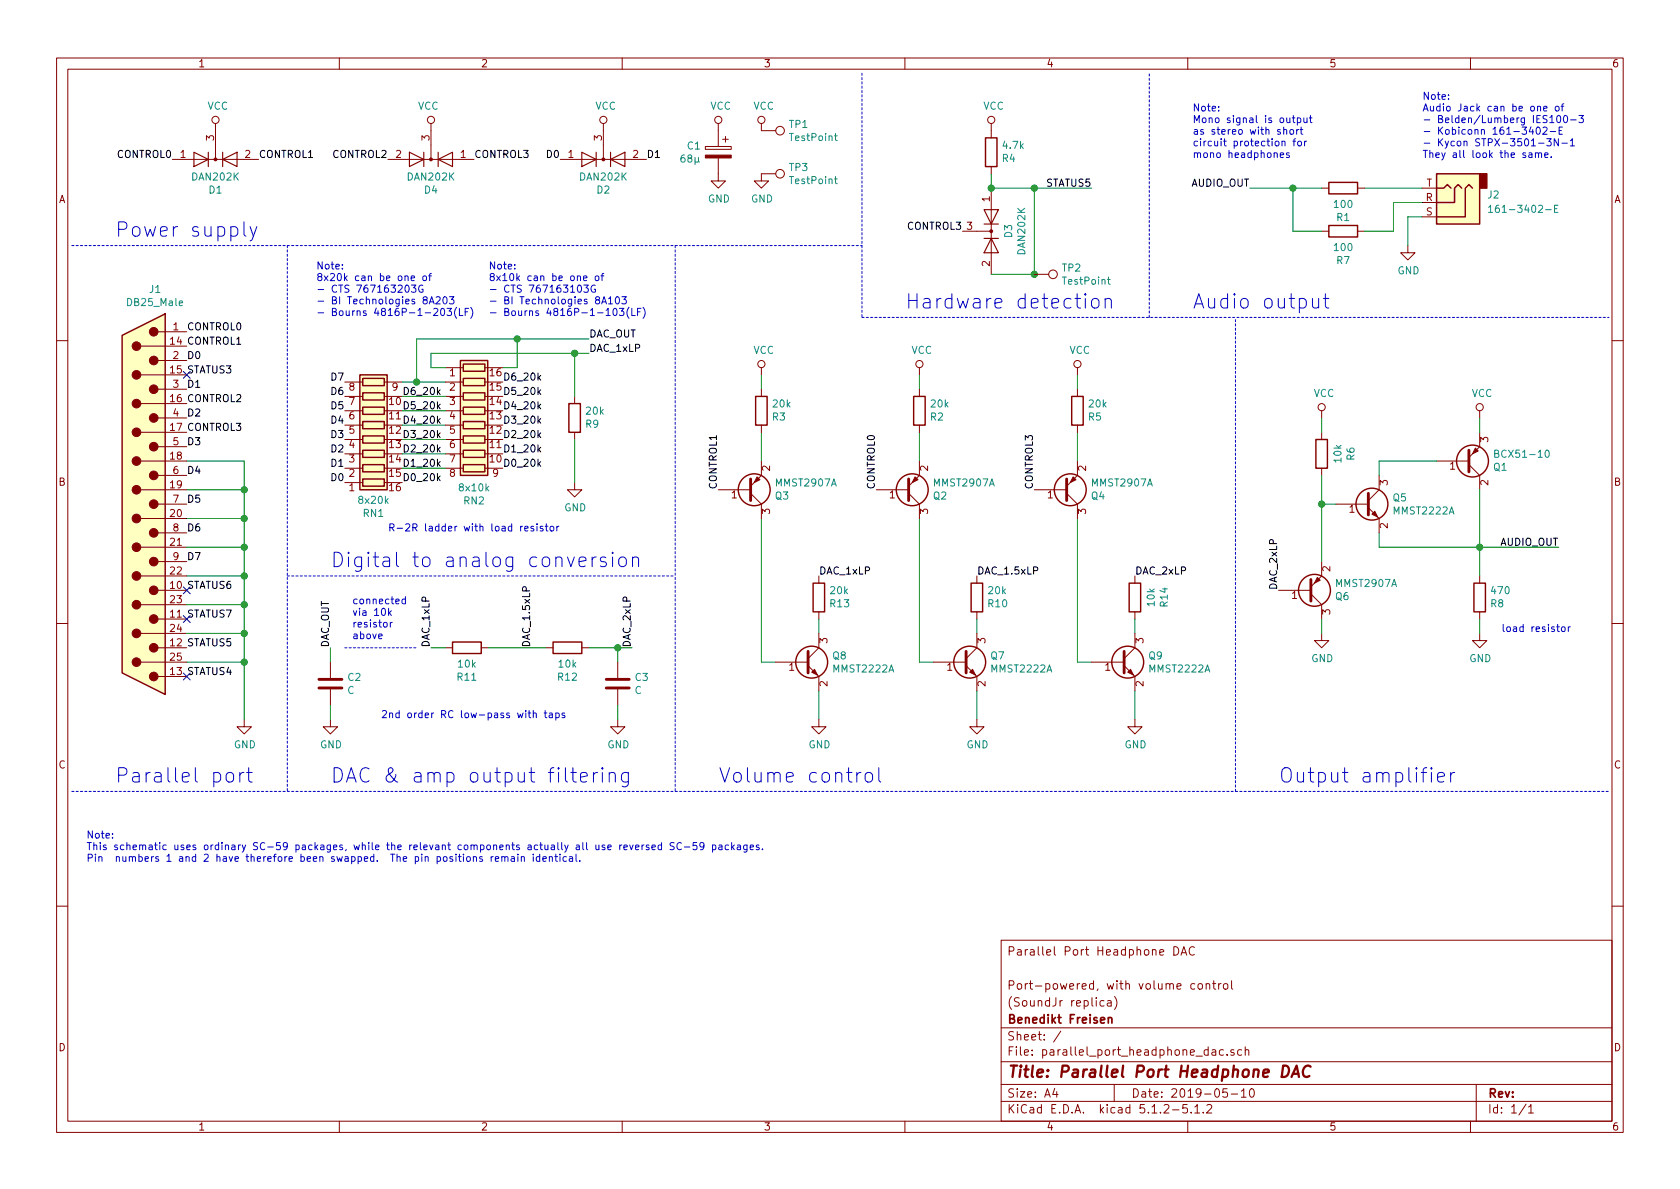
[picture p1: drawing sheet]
EESchema Schematic File Version 4
LIBS:parallel_port_headphone_dac-cache
EELAYER 29 0
EELAYER END
$Descr A4 11693 8268
encoding utf-8
Sheet 1 1
Title "Parallel Port Headphone DAC"
Date "2019-05-10"
Rev ""
Comp "Benedikt Freisen"
Comment1 "(SoundJr replica)"
Comment2 "Port-powered, with volume control"
Comment3 ""
Comment4 "Parallel Port Headphone DAC"
$EndDescr
$Comp
L Device:CP C1
U 1 1
P 5000 1050
F 0 "C1" H 5118 1096 50  0000 L CNN
F 1 "68µ" H 5118 1005 50  0000 L CNN
F 2 "Capacitor_Tantalum_SMD:CP_EIA-7343-30_AVX-N" H 5038 900 50  0001 C CNN
F 3 "~" H 5000 1050 50  0001 C CNN
	1    5000 1050
	-1   0    0    -1  
$EndComp
$Comp
L Device:R_Pack08 RN1
U 1 1
P 2600 2950
F 0 "RN1" V 1983 2950 50  0000 C CNN
F 1 "8x20k" V 2074 2950 50  0000 C CNN
F 2 "Package_SO:SOIC-16W_5.3x10.2mm_P1.27mm" V 3075 2950 50  0001 C CNN
F 3 "~" H 2600 2950 50  0001 C CNN
	1    2600 2950
	0    1    -1   0   
$EndComp
$Comp
L Device:R R4
U 1 1
P 6900 1050
F 0 "R4" H 6970 1096 50  0000 L CNN
F 1 "4.7k" H 6970 1005 50  0000 L CNN
F 2 "Resistor_SMD:R_0805_2012Metric" V 6830 1050 50  0001 C CNN
F 3 "~" H 6900 1050 50  0001 C CNN
	1    6900 1050
	1    0    0    1   
$EndComp
$Comp
L Device:D_x2_KCom_AAK D2
U 1 1
P 4200 1100
F 0 "D2" H 4200 1316 50  0000 C CNN
F 1 "DAN202K" H 4200 1225 50  0000 C CNN
F 2 "Package_TO_SOT_SMD:SC-59" H 4200 1100 50  0001 C CNN
F 3 "~" H 4200 1100 50  0001 C CNN
	1    4200 1100
	1    0    0    1   
$EndComp
$Comp
L Device:D_x2_KCom_AAK D1
U 1 1
P 1500 1100
F 0 "D1" H 1500 1316 50  0000 C CNN
F 1 "DAN202K" H 1500 1225 50  0000 C CNN
F 2 "Package_TO_SOT_SMD:SC-59" H 1500 1100 50  0001 C CNN
F 3 "~" H 1500 1100 50  0001 C CNN
	1    1500 1100
	1    0    0    1   
$EndComp
Text Label 3000 4500 1    50   ~ 0
DAC_1xLP
$Comp
L power:VCC #PWR0101
U 1 1
P 3000 900
F 0 "#PWR0101" H 3000 750 50  0001 C CNN
F 1 "VCC" H 3017 1073 50  0000 C CNN
F 2 "" H 3000 900 50  0001 C CNN
F 3 "" H 3000 900 50  0001 C CNN
	1    3000 900 
	-1   0    0    -1  
$EndComp
$Comp
L power:GND #PWR0102
U 1 1
P 1700 5000
F 0 "#PWR0102" H 1700 4750 50  0001 C CNN
F 1 "GND" H 1705 4827 50  0000 C CNN
F 2 "" H 1700 5000 50  0001 C CNN
F 3 "" H 1700 5000 50  0001 C CNN
	1    1700 5000
	1    0    0    -1  
$EndComp
Text Label 1300 4500 0    50   ~ 0
STATUS5
Text Label 1300 2500 0    50   ~ 0
D0
Text Label 1300 2700 0    50   ~ 0
D1
Text Label 1300 2900 0    50   ~ 0
D2
Text Label 1300 3100 0    50   ~ 0
D3
Text Label 1300 3300 0    50   ~ 0
D4
Text Label 1300 3500 0    50   ~ 0
D5
Text Label 1300 3700 0    50   ~ 0
D6
Text Label 1300 3900 0    50   ~ 0
D7
Text Label 1300 2400 0    50   ~ 0
CONTROL1
Text Label 1300 2300 0    50   ~ 0
CONTROL0
Text Label 1300 4100 0    50   ~ 0
STATUS6
Text Label 1300 4300 0    50   ~ 0
STATUS7
Text Label 1300 4700 0    50   ~ 0
STATUS4
Text Label 1300 2600 0    50   ~ 0
STATUS3
Text Label 1300 2800 0    50   ~ 0
CONTROL2
Text Label 1300 3000 0    50   ~ 0
CONTROL3
$Comp
L Connector:DB25_Male J1
U 1 1
P 1000 3500
F 0 "J1" H 920 2008 50  0000 C CNN
F 1 "DB25_Male" H 920 2099 50  0000 C CNN
F 2 "Connector_Dsub:DSUB-25_Male_EdgeMount_P2.77mm" H 1000 3500 50  0001 C CNN
F 3 " ~" H 1000 3500 50  0001 C CNN
	1    1000 3500
	-1   0    0    1   
$EndComp
$Comp
L Device:R R11
U 1 1
P 3250 4500
F 0 "R11" V 3043 4500 50  0000 C CNN
F 1 "10k" V 3134 4500 50  0000 C CNN
F 2 "Resistor_SMD:R_0805_2012Metric" V 3180 4500 50  0001 C CNN
F 3 "~" H 3250 4500 50  0001 C CNN
	1    3250 4500
	0    1    -1   0   
$EndComp
$Comp
L Device:D_x2_KCom_AAK D4
U 1 1
P 3000 1100
F 0 "D4" H 3000 1316 50  0000 C CNN
F 1 "DAN202K" H 3000 1225 50  0000 C CNN
F 2 "Package_TO_SOT_SMD:SC-59" H 3000 1100 50  0001 C CNN
F 3 "~" H 3000 1100 50  0001 C CNN
	1    3000 1100
	-1   0    0    1   
$EndComp
Text Label 3300 1100 0    50   ~ 0
CONTROL3
Text Label 2700 1100 2    50   ~ 0
CONTROL2
$Comp
L Device:R R9
U 1 1
P 4000 2900
F 0 "R9" H 4070 2946 50  0000 L CNN
F 1 "20k" H 4070 2855 50  0000 L CNN
F 2 "Resistor_SMD:R_0805_2012Metric" V 3930 2900 50  0001 C CNN
F 3 "~" H 4000 2900 50  0001 C CNN
	1    4000 2900
	1    0    0    1   
$EndComp
$Comp
L Device:C C2
U 1 1
P 2300 4750
F 0 "C2" H 2415 4796 50  0000 L CNN
F 1 "C" H 2415 4705 50  0000 L CNN
F 2 "Capacitor_SMD:C_0805_2012Metric" H 2338 4600 50  0001 C CNN
F 3 "~" H 2300 4750 50  0001 C CNN
	1    2300 4750
	1    0    0    -1  
$EndComp
Text Label 4500 1100 0    50   ~ 0
D1
Wire Wire Line
	1700 4600 1300 4600
Wire Wire Line
	1700 4600 1700 4400
Wire Wire Line
	1700 3200 1300 3200
Connection ~ 1700 4600
Wire Wire Line
	1300 3400 1700 3400
Connection ~ 1700 3400
Wire Wire Line
	1700 3400 1700 3200
Wire Wire Line
	1700 3600 1300 3600
Connection ~ 1700 3600
Wire Wire Line
	1700 3600 1700 3400
Wire Wire Line
	1300 3800 1700 3800
Connection ~ 1700 3800
Wire Wire Line
	1700 3800 1700 3600
Wire Wire Line
	1700 4000 1300 4000
Connection ~ 1700 4000
Wire Wire Line
	1700 4000 1700 3800
Wire Wire Line
	1300 4200 1700 4200
Connection ~ 1700 4200
Wire Wire Line
	1700 4200 1700 4000
Wire Wire Line
	1700 4400 1300 4400
Connection ~ 1700 4400
Wire Wire Line
	1700 4400 1700 4200
NoConn ~ 1300 4100
NoConn ~ 1300 4300
$Comp
L Device:D_x2_KCom_AAK D3
U 1 1
P 6900 1600
F 0 "D3" H 6900 1724 50  0000 C CNN
F 1 "DAN202K" H 6900 1815 50  0000 C CNN
F 2 "Package_TO_SOT_SMD:SC-59" H 6900 1600 50  0001 C CNN
F 3 "~" H 6900 1600 50  0001 C CNN
	1    6900 1600
	0    1    1    0   
$EndComp
Text Notes 600  6000 0    50   ~ 0
Note:\nThis schematic uses ordinary SC-59 packages, while the relevant components actually all use reversed SC-59 packages.\nPin  numbers 1 and 2 have therefore been swapped.  The pin positions remain identical.
$Comp
L Device:C C3
U 1 1
P 4300 4750
F 0 "C3" H 4415 4796 50  0000 L CNN
F 1 "C" H 4415 4705 50  0000 L CNN
F 2 "Capacitor_SMD:C_0805_2012Metric" H 4338 4600 50  0001 C CNN
F 3 "~" H 4300 4750 50  0001 C CNN
	1    4300 4750
	1    0    0    -1  
$EndComp
$Comp
L Device:R R8
U 1 1
P 10300 4150
F 0 "R8" H 10370 4196 50  0000 L CNN
F 1 "470" H 10370 4105 50  0000 L CNN
F 2 "Resistor_SMD:R_0805_2012Metric" V 10230 4150 50  0001 C CNN
F 3 "~" H 10300 4150 50  0001 C CNN
	1    10300 4150
	1    0    0    1   
$EndComp
$Comp
L Device:R R12
U 1 1
P 3950 4500
F 0 "R12" V 3743 4500 50  0000 C CNN
F 1 "10k" V 3834 4500 50  0000 C CNN
F 2 "Resistor_SMD:R_0805_2012Metric" V 3880 4500 50  0001 C CNN
F 3 "~" H 3950 4500 50  0001 C CNN
	1    3950 4500
	0    1    -1   0   
$EndComp
$Comp
L Device:Q_PNP_BEC Q6
U 1 1
P 9100 4100
F 0 "Q6" H 9291 4146 50  0000 L CNN
F 1 "MMST2907A" H 9291 4055 50  0000 L CNN
F 2 "Package_TO_SOT_SMD:SC-59" H 9300 4200 50  0001 C CNN
F 3 "~" H 9100 4100 50  0001 C CNN
	1    9100 4100
	1    0    0    1   
$EndComp
$Comp
L Device:R R6
U 1 1
P 9200 3150
F 0 "R6" V 8993 3150 50  0000 C CNN
F 1 "10k" V 9084 3150 50  0000 C CNN
F 2 "Resistor_SMD:R_0805_2012Metric" V 9130 3150 50  0001 C CNN
F 3 "~" H 9200 3150 50  0001 C CNN
	1    9200 3150
	-1   0    0    -1  
$EndComp
Wire Wire Line
	9200 3000 9200 2900
$Comp
L Connector:AudioJack3 J2
U 1 1
P 10100 1400
F 0 "J2" H 9850 1350 50  0000 R CNN
F 1 "161-3402-E" H 9850 1450 50  0000 R CNN
F 2 "parallel_port_headphone_dac:SoundJr_AudioJack" H 10100 1400 50  0001 C CNN
F 3 "~" H 10100 1400 50  0001 C CNN
	1    10100 1400
	-1   0    0    1   
$EndComp
$Comp
L Device:R R1
U 1 1
P 9350 1300
F 0 "R1" V 9143 1300 50  0000 C CNN
F 1 "100" V 9234 1300 50  0000 C CNN
F 2 "Resistor_SMD:R_0805_2012Metric" V 9280 1300 50  0001 C CNN
F 3 "~" H 9350 1300 50  0001 C CNN
	1    9350 1300
	0    1    -1   0   
$EndComp
$Comp
L Device:Q_PNP_BCE Q1
U 1 1
P 10200 3200
F 0 "Q1" H 10391 3246 50  0000 L CNN
F 1 "BCX51-10" H 10391 3155 50  0000 L CNN
F 2 "Package_TO_SOT_SMD:SOT-89-3" H 10400 3300 50  0001 C CNN
F 3 "~" H 10200 3200 50  0001 C CNN
	1    10200 3200
	1    0    0    1   
$EndComp
Text Notes 9900 1100 0    50   ~ 0
Note:\nAudio Jack can be one of\n- Belden/Lumberg IES100-3\n- Kobiconn 161-3402-E\n- Kycon STPX-3501-3N-1\nThey all look the same.
$Comp
L Device:R R7
U 1 1
P 9350 1600
F 0 "R7" V 9143 1600 50  0000 C CNN
F 1 "100" V 9234 1600 50  0000 C CNN
F 2 "Resistor_SMD:R_0805_2012Metric" V 9280 1600 50  0001 C CNN
F 3 "~" H 9350 1600 50  0001 C CNN
	1    9350 1600
	0    1    -1   0   
$EndComp
$Comp
L Device:Q_NPN_BEC Q5
U 1 1
P 9500 3500
F 0 "Q5" H 9691 3546 50  0000 L CNN
F 1 "MMST2222A" H 9691 3455 50  0000 L CNN
F 2 "Package_TO_SOT_SMD:SC-59" H 9700 3600 50  0001 C CNN
F 3 "~" H 9500 3500 50  0001 C CNN
	1    9500 3500
	1    0    0    -1  
$EndComp
Wire Wire Line
	9500 1300 9900 1300
Wire Wire Line
	9800 1500 9900 1500
Wire Wire Line
	9900 1400 9700 1400
Wire Wire Line
	9700 1400 9700 1600
Wire Wire Line
	9700 1600 9500 1600
Text Label 10850 3800 2    50   ~ 0
AUDIO_OUT
$Comp
L power:VCC #PWR0103
U 1 1
P 9200 2900
F 0 "#PWR0103" H 9200 2750 50  0001 C CNN
F 1 "VCC" H 9217 3073 50  0000 C CNN
F 2 "" H 9200 2900 50  0001 C CNN
F 3 "" H 9200 2900 50  0001 C CNN
	1    9200 2900
	1    0    0    -1  
$EndComp
$Comp
L power:GND #PWR0105
U 1 1
P 2300 5000
F 0 "#PWR0105" H 2300 4750 50  0001 C CNN
F 1 "GND" H 2305 4827 50  0000 C CNN
F 2 "" H 2300 5000 50  0001 C CNN
F 3 "" H 2300 5000 50  0001 C CNN
	1    2300 5000
	1    0    0    -1  
$EndComp
$Comp
L power:GND #PWR0106
U 1 1
P 4300 5000
F 0 "#PWR0106" H 4300 4750 50  0001 C CNN
F 1 "GND" H 4305 4827 50  0000 C CNN
F 2 "" H 4300 5000 50  0001 C CNN
F 3 "" H 4300 5000 50  0001 C CNN
	1    4300 5000
	1    0    0    -1  
$EndComp
$Comp
L power:GND #PWR0107
U 1 1
P 9200 4400
F 0 "#PWR0107" H 9200 4150 50  0001 C CNN
F 1 "GND" H 9205 4227 50  0000 C CNN
F 2 "" H 9200 4400 50  0001 C CNN
F 3 "" H 9200 4400 50  0001 C CNN
	1    9200 4400
	1    0    0    -1  
$EndComp
$Comp
L power:GND #PWR0108
U 1 1
P 10300 4400
F 0 "#PWR0108" H 10300 4150 50  0001 C CNN
F 1 "GND" H 10305 4227 50  0000 C CNN
F 2 "" H 10300 4400 50  0001 C CNN
F 3 "" H 10300 4400 50  0001 C CNN
	1    10300 4400
	1    0    0    -1  
$EndComp
$Comp
L power:GND #PWR0109
U 1 1
P 9800 1700
F 0 "#PWR0109" H 9800 1450 50  0001 C CNN
F 1 "GND" H 9805 1527 50  0000 C CNN
F 2 "" H 9800 1700 50  0001 C CNN
F 3 "" H 9800 1700 50  0001 C CNN
	1    9800 1700
	1    0    0    -1  
$EndComp
$Comp
L power:VCC #PWR0110
U 1 1
P 10300 2900
F 0 "#PWR0110" H 10300 2750 50  0001 C CNN
F 1 "VCC" H 10317 3073 50  0000 C CNN
F 2 "" H 10300 2900 50  0001 C CNN
F 3 "" H 10300 2900 50  0001 C CNN
	1    10300 2900
	1    0    0    -1  
$EndComp
$Comp
L power:VCC #PWR0111
U 1 1
P 5000 900
F 0 "#PWR0111" H 5000 750 50  0001 C CNN
F 1 "VCC" H 5017 1073 50  0000 C CNN
F 2 "" H 5000 900 50  0001 C CNN
F 3 "" H 5000 900 50  0001 C CNN
	1    5000 900 
	1    0    0    -1  
$EndComp
$Comp
L power:GND #PWR0112
U 1 1
P 5000 1200
F 0 "#PWR0112" H 5000 950 50  0001 C CNN
F 1 "GND" H 5005 1027 50  0000 C CNN
F 2 "" H 5000 1200 50  0001 C CNN
F 3 "" H 5000 1200 50  0001 C CNN
	1    5000 1200
	1    0    0    -1  
$EndComp
Text Label 6700 1600 2    50   ~ 0
CONTROL3
$Comp
L power:VCC #PWR0113
U 1 1
P 6900 900
F 0 "#PWR0113" H 6900 750 50  0001 C CNN
F 1 "VCC" H 6917 1073 50  0000 C CNN
F 2 "" H 6900 900 50  0001 C CNN
F 3 "" H 6900 900 50  0001 C CNN
	1    6900 900 
	1    0    0    -1  
$EndComp
Wire Wire Line
	6900 1200 6900 1300
Text Label 3700 4500 1    50   ~ 0
DAC_1.5xLP
Text Label 8900 4100 1    50   ~ 0
DAC_2xLP
Wire Wire Line
	9200 3500 9300 3500
$Comp
L power:VCC #PWR0114
U 1 1
P 1500 900
F 0 "#PWR0114" H 1500 750 50  0001 C CNN
F 1 "VCC" H 1517 1073 50  0000 C CNN
F 2 "" H 1500 900 50  0001 C CNN
F 3 "" H 1500 900 50  0001 C CNN
	1    1500 900 
	1    0    0    -1  
$EndComp
$Comp
L power:VCC #PWR0115
U 1 1
P 4200 900
F 0 "#PWR0115" H 4200 750 50  0001 C CNN
F 1 "VCC" H 4217 1073 50  0000 C CNN
F 2 "" H 4200 900 50  0001 C CNN
F 3 "" H 4200 900 50  0001 C CNN
	1    4200 900 
	1    0    0    -1  
$EndComp
Text Label 3900 1100 2    50   ~ 0
D0
Text Label 1800 1100 0    50   ~ 0
CONTROL1
Text Label 1200 1100 2    50   ~ 0
CONTROL0
Text Notes 800  1650 0    100  ~ 0
Power supply
Wire Notes Line
	500  1700 6000 1700
Text Notes 6300 2150 0    100  ~ 0
Hardware detection
NoConn ~ 1300 4700
NoConn ~ 1300 2600
Connection ~ 6900 1300
Wire Wire Line
	6900 1900 7200 1900
Wire Notes Line
	8000 2200 8000 500 
Wire Notes Line
	6000 500  6000 2200
Text Label 2400 3350 2    50   ~ 0
D0
Text Label 2400 3250 2    50   ~ 0
D1
Text Label 2400 3150 2    50   ~ 0
D2
Text Label 2400 3050 2    50   ~ 0
D3
Text Label 2400 2950 2    50   ~ 0
D4
Text Label 2400 2850 2    50   ~ 0
D5
Text Label 2400 2750 2    50   ~ 0
D6
Text Label 2400 2650 2    50   ~ 0
D7
Text Notes 800  5450 0    100  ~ 0
Parallel port
Wire Notes Line
	2000 1700 2000 5500
Text Notes 8300 1100 0    50   ~ 0
Note:\nMono signal is output\nas stereo with short \ncircuit protection for\nmono headphones
Text Notes 2200 2200 0    50   ~ 0
Note:\n8x20k can be one of\n- CTS 767163203G\n- BI Technologies 8A203\n- Bourns 4816P-1-203(LF)
Text Notes 3400 2200 0    50   ~ 0
Note:\n8x10k can be one of\n- CTS 767163103G\n- BI Technologies 8A103\n- Bourns 4816P-1-103(LF)
Text Notes 2650 5000 0    50   ~ 0
2nd order RC low-pass with taps
Text Notes 5000 5450 0    100  ~ 0
Volume control
$Comp
L Device:R_Pack08 RN2
U 1 1
P 3300 2950
F 0 "RN2" V 3825 2950 50  0000 C CNN
F 1 "8x10k" V 3734 2950 50  0000 C CNN
F 2 "Package_SO:SOIC-16W_5.3x10.2mm_P1.27mm" V 3775 2950 50  0001 C CNN
F 3 "~" H 3300 2950 50  0001 C CNN
	1    3300 2950
	0    1    1    0   
$EndComp
$Comp
L power:GND #PWR0104
U 1 1
P 4000 3350
F 0 "#PWR0104" H 4000 3100 50  0001 C CNN
F 1 "GND" H 4005 3177 50  0000 C CNN
F 2 "" H 4000 3350 50  0001 C CNN
F 3 "" H 4000 3350 50  0001 C CNN
	1    4000 3350
	1    0    0    -1  
$EndComp
Text Label 2800 3350 0    50   ~ 0
D0_20k
Text Label 2800 3250 0    50   ~ 0
D1_20k
Text Label 2800 3150 0    50   ~ 0
D2_20k
Text Label 2800 3050 0    50   ~ 0
D3_20k
Text Label 2800 2950 0    50   ~ 0
D4_20k
Text Label 2800 2850 0    50   ~ 0
D5_20k
Text Label 2800 2750 0    50   ~ 0
D6_20k
Text Label 3500 3150 0    50   ~ 0
D1_20k
Text Label 3500 3050 0    50   ~ 0
D2_20k
Text Label 3500 2950 0    50   ~ 0
D3_20k
Text Label 3500 2850 0    50   ~ 0
D4_20k
Text Label 3500 2750 0    50   ~ 0
D5_20k
Text Label 3500 2650 0    50   ~ 0
D6_20k
Wire Wire Line
	2800 2750 3100 2750
Wire Wire Line
	2800 2850 3100 2850
Wire Wire Line
	2800 2950 3100 2950
Wire Wire Line
	2800 3050 3100 3050
Wire Wire Line
	2800 3150 3100 3150
Wire Wire Line
	2800 3250 3100 3250
Text Label 4100 2350 0    50   ~ 0
DAC_OUT
Wire Wire Line
	2300 4600 2300 4500
Wire Wire Line
	2300 5000 2300 4900
Wire Wire Line
	4300 4900 4300 5000
Wire Wire Line
	4300 4600 4300 4500
Wire Wire Line
	4400 4500 4300 4500
Connection ~ 4300 4500
Wire Wire Line
	4100 4500 4300 4500
Wire Wire Line
	3800 4500 3400 4500
Text Notes 2300 5450 0    100  ~ 0
DAC & amp output filtering
Wire Notes Line
	4700 1700 4700 5500
Text Label 4400 4500 1    50   ~ 0
DAC_2xLP
Wire Wire Line
	1700 4600 1700 5000
Connection ~ 9200 3500
Text Label 8700 1300 2    50   ~ 0
AUDIO_OUT
Wire Wire Line
	9800 1700 9800 1500
Wire Wire Line
	8700 1300 9000 1300
Wire Wire Line
	9000 1300 9000 1600
Wire Wire Line
	9000 1600 9200 1600
Connection ~ 9000 1300
Wire Wire Line
	9000 1300 9200 1300
Wire Notes Line
	6000 2200 11200 2200
Text Notes 8300 2150 0    100  ~ 0
Audio output
Text Notes 8900 5450 0    100  ~ 0
Output amplifier
Wire Notes Line
	500  5500 11200 5500
Wire Wire Line
	10850 3800 10300 3800
Connection ~ 10300 3800
Wire Wire Line
	10300 4300 10300 4400
Text Notes 10450 4400 0    50   ~ 0
load resistor
Wire Wire Line
	9600 3800 9600 3700
Wire Wire Line
	9600 3800 10300 3800
Wire Wire Line
	9600 3300 9600 3200
Wire Wire Line
	9600 3200 10000 3200
Wire Wire Line
	10300 3400 10300 3800
Wire Wire Line
	9200 3500 9200 3900
Wire Wire Line
	10300 3800 10300 4000
Wire Wire Line
	9200 3300 9200 3500
Wire Wire Line
	9200 4300 9200 4400
Wire Wire Line
	10300 3000 10300 2900
Wire Notes Line
	2000 4000 4700 4000
Wire Wire Line
	7500 3000 7500 3200
Wire Wire Line
	6400 3000 6400 3200
Wire Wire Line
	5300 3000 5300 3200
Wire Wire Line
	7500 3600 7500 4600
Wire Wire Line
	6400 3600 6400 4600
Wire Wire Line
	5300 3600 5300 4600
Text Label 7900 4000 0    50   ~ 0
DAC_2xLP
Wire Wire Line
	7900 4300 7900 4400
Text Label 6800 4000 0    50   ~ 0
DAC_1.5xLP
Text Label 5700 4000 0    50   ~ 0
DAC_1xLP
Wire Wire Line
	7900 4800 7900 5000
Wire Wire Line
	5700 4800 5700 5000
Wire Wire Line
	6800 4800 6800 5000
$Comp
L power:GND #PWR0116
U 1 1
P 6800 5000
F 0 "#PWR0116" H 6800 4750 50  0001 C CNN
F 1 "GND" H 6805 4827 50  0000 C CNN
F 2 "" H 6800 5000 50  0001 C CNN
F 3 "" H 6800 5000 50  0001 C CNN
	1    6800 5000
	1    0    0    -1  
$EndComp
$Comp
L power:GND #PWR0117
U 1 1
P 5700 5000
F 0 "#PWR0117" H 5700 4750 50  0001 C CNN
F 1 "GND" H 5705 4827 50  0000 C CNN
F 2 "" H 5700 5000 50  0001 C CNN
F 3 "" H 5700 5000 50  0001 C CNN
	1    5700 5000
	1    0    0    -1  
$EndComp
$Comp
L power:GND #PWR0118
U 1 1
P 7900 5000
F 0 "#PWR0118" H 7900 4750 50  0001 C CNN
F 1 "GND" H 7905 4827 50  0000 C CNN
F 2 "" H 7900 5000 50  0001 C CNN
F 3 "" H 7900 5000 50  0001 C CNN
	1    7900 5000
	1    0    0    -1  
$EndComp
$Comp
L power:VCC #PWR0119
U 1 1
P 6400 2600
F 0 "#PWR0119" H 6400 2450 50  0001 C CNN
F 1 "VCC" H 6417 2773 50  0000 C CNN
F 2 "" H 6400 2600 50  0001 C CNN
F 3 "" H 6400 2600 50  0001 C CNN
	1    6400 2600
	1    0    0    -1  
$EndComp
$Comp
L power:VCC #PWR0120
U 1 1
P 5300 2600
F 0 "#PWR0120" H 5300 2450 50  0001 C CNN
F 1 "VCC" H 5317 2773 50  0000 C CNN
F 2 "" H 5300 2600 50  0001 C CNN
F 3 "" H 5300 2600 50  0001 C CNN
	1    5300 2600
	1    0    0    -1  
$EndComp
$Comp
L power:VCC #PWR0121
U 1 1
P 7500 2600
F 0 "#PWR0121" H 7500 2450 50  0001 C CNN
F 1 "VCC" H 7517 2773 50  0000 C CNN
F 2 "" H 7500 2600 50  0001 C CNN
F 3 "" H 7500 2600 50  0001 C CNN
	1    7500 2600
	1    0    0    -1  
$EndComp
Wire Wire Line
	5300 2700 5300 2600
Wire Wire Line
	6400 2600 6400 2700
Wire Wire Line
	7500 2700 7500 2600
$Comp
L Device:Q_PNP_BEC Q3
U 1 1
P 5200 3400
F 0 "Q3" H 5391 3446 50  0000 L CNN
F 1 "MMST2907A" H 5391 3355 50  0000 L CNN
F 2 "Package_TO_SOT_SMD:SC-59" H 5400 3500 50  0001 C CNN
F 3 "~" H 5200 3400 50  0001 C CNN
	1    5200 3400
	1    0    0    1   
$EndComp
$Comp
L Device:Q_PNP_BEC Q2
U 1 1
P 6300 3400
F 0 "Q2" H 6491 3446 50  0000 L CNN
F 1 "MMST2907A" H 6491 3355 50  0000 L CNN
F 2 "Package_TO_SOT_SMD:SC-59" H 6500 3500 50  0001 C CNN
F 3 "~" H 6300 3400 50  0001 C CNN
	1    6300 3400
	1    0    0    1   
$EndComp
$Comp
L Device:Q_PNP_BEC Q4
U 1 1
P 7400 3400
F 0 "Q4" H 7591 3446 50  0000 L CNN
F 1 "MMST2907A" H 7591 3355 50  0000 L CNN
F 2 "Package_TO_SOT_SMD:SC-59" H 7600 3500 50  0001 C CNN
F 3 "~" H 7400 3400 50  0001 C CNN
	1    7400 3400
	1    0    0    1   
$EndComp
$Comp
L Device:R R2
U 1 1
P 6400 2850
F 0 "R2" H 6470 2896 50  0000 L CNN
F 1 "20k" H 6470 2805 50  0000 L CNN
F 2 "Resistor_SMD:R_0805_2012Metric" V 6330 2850 50  0001 C CNN
F 3 "~" H 6400 2850 50  0001 C CNN
	1    6400 2850
	1    0    0    1   
$EndComp
$Comp
L Device:R R3
U 1 1
P 5300 2850
F 0 "R3" H 5370 2896 50  0000 L CNN
F 1 "20k" H 5370 2805 50  0000 L CNN
F 2 "Resistor_SMD:R_0805_2012Metric" V 5230 2850 50  0001 C CNN
F 3 "~" H 5300 2850 50  0001 C CNN
	1    5300 2850
	1    0    0    1   
$EndComp
$Comp
L Device:R R5
U 1 1
P 7500 2850
F 0 "R5" H 7570 2896 50  0000 L CNN
F 1 "20k" H 7570 2805 50  0000 L CNN
F 2 "Resistor_SMD:R_0805_2012Metric" V 7430 2850 50  0001 C CNN
F 3 "~" H 7500 2850 50  0001 C CNN
	1    7500 2850
	1    0    0    1   
$EndComp
Wire Wire Line
	6800 4400 6800 4300
Wire Wire Line
	5700 4300 5700 4400
Wire Wire Line
	6500 4600 6400 4600
Wire Wire Line
	5400 4600 5300 4600
Wire Wire Line
	7600 4600 7500 4600
$Comp
L Device:Q_NPN_BEC Q7
U 1 1
P 6700 4600
F 0 "Q7" H 6891 4646 50  0000 L CNN
F 1 "MMST2222A" H 6891 4555 50  0000 L CNN
F 2 "Package_TO_SOT_SMD:SC-59" H 6900 4700 50  0001 C CNN
F 3 "~" H 6700 4600 50  0001 C CNN
	1    6700 4600
	1    0    0    -1  
$EndComp
$Comp
L Device:Q_NPN_BEC Q8
U 1 1
P 5600 4600
F 0 "Q8" H 5791 4646 50  0000 L CNN
F 1 "MMST2222A" H 5791 4555 50  0000 L CNN
F 2 "Package_TO_SOT_SMD:SC-59" H 5800 4700 50  0001 C CNN
F 3 "~" H 5600 4600 50  0001 C CNN
	1    5600 4600
	1    0    0    -1  
$EndComp
$Comp
L Device:Q_NPN_BEC Q9
U 1 1
P 7800 4600
F 0 "Q9" H 7991 4646 50  0000 L CNN
F 1 "MMST2222A" H 7991 4555 50  0000 L CNN
F 2 "Package_TO_SOT_SMD:SC-59" H 8000 4700 50  0001 C CNN
F 3 "~" H 7800 4600 50  0001 C CNN
	1    7800 4600
	1    0    0    -1  
$EndComp
$Comp
L Device:R R13
U 1 1
P 5700 4150
F 0 "R13" H 5770 4196 50  0000 L CNN
F 1 "20k" H 5770 4105 50  0000 L CNN
F 2 "Resistor_SMD:R_0805_2012Metric" V 5630 4150 50  0001 C CNN
F 3 "~" H 5700 4150 50  0001 C CNN
	1    5700 4150
	1    0    0    1   
$EndComp
$Comp
L Device:R R10
U 1 1
P 6800 4150
F 0 "R10" H 6870 4196 50  0000 L CNN
F 1 "20k" H 6870 4105 50  0000 L CNN
F 2 "Resistor_SMD:R_0805_2012Metric" V 6730 4150 50  0001 C CNN
F 3 "~" H 6800 4150 50  0001 C CNN
	1    6800 4150
	1    0    0    1   
$EndComp
Wire Notes Line
	8600 5500 8600 2200
$Comp
L power:VCC #PWR0122
U 1 1
P 5300 900
F 0 "#PWR0122" H 5300 750 50  0001 C CNN
F 1 "VCC" H 5317 1073 50  0000 C CNN
F 2 "" H 5300 900 50  0001 C CNN
F 3 "" H 5300 900 50  0001 C CNN
	1    5300 900 
	1    0    0    -1  
$EndComp
$Comp
L power:GND #PWR0123
U 1 1
P 5300 1200
F 0 "#PWR0123" H 5300 950 50  0001 C CNN
F 1 "GND" H 5305 1027 50  0000 C CNN
F 2 "" H 5300 1200 50  0001 C CNN
F 3 "" H 5300 1200 50  0001 C CNN
	1    5300 1200
	1    0    0    -1  
$EndComp
$Comp
L Connector:TestPoint TP1
U 1 1
P 5300 900
F 0 "TP1" V 5254 1088 50  0000 L CNN
F 1 "TestPoint" V 5345 1088 50  0000 L CNN
F 2 "Connector_Wire:SolderWirePad_1x01_Drill0.8mm" H 5500 900 50  0001 C CNN
F 3 "~" H 5500 900 50  0001 C CNN
	1    5300 900 
	0    1    1    0   
$EndComp
$Comp
L Connector:TestPoint TP3
U 1 1
P 5300 1200
F 0 "TP3" V 5254 1388 50  0000 L CNN
F 1 "TestPoint" V 5345 1388 50  0000 L CNN
F 2 "Connector_Wire:SolderWirePad_1x01_Drill0.8mm" H 5500 1200 50  0001 C CNN
F 3 "~" H 5500 1200 50  0001 C CNN
	1    5300 1200
	0    1    1    0   
$EndComp
Connection ~ 7200 1900
Connection ~ 7200 1300
Wire Wire Line
	6900 1300 7200 1300
Wire Wire Line
	7200 1900 7200 1300
Text Label 7600 1300 2    50   ~ 0
STATUS5
Wire Wire Line
	7200 1300 7600 1300
$Comp
L Connector:TestPoint TP2
U 1 1
P 7200 1900
F 0 "TP2" V 7154 2088 50  0000 L CNN
F 1 "TestPoint" V 7245 2088 50  0000 L CNN
F 2 "Connector_Wire:SolderWirePad_1x01_Drill0.8mm" H 7400 1900 50  0001 C CNN
F 3 "~" H 7400 1900 50  0001 C CNN
	1    7200 1900
	0    1    1    0   
$EndComp
Text Label 5000 3400 1    50   ~ 0
CONTROL1
Text Label 6100 3400 1    50   ~ 0
CONTROL0
Text Label 7200 3400 1    50   ~ 0
CONTROL3
$Comp
L Device:R R14
U 1 1
P 7900 4150
F 0 "R14" V 7693 4150 50  0000 C CNN
F 1 "10k" V 7784 4150 50  0000 C CNN
F 2 "Resistor_SMD:R_0805_2012Metric" V 7830 4150 50  0001 C CNN
F 3 "~" H 7900 4150 50  0001 C CNN
	1    7900 4150
	-1   0    0    -1  
$EndComp
Text Notes 2700 3700 0    50   ~ 0
R-2R ladder with load resistor
Text Notes 2300 3950 0    100  ~ 0
Digital to analog conversion
Wire Wire Line
	2800 2650 2900 2650
Wire Wire Line
	4000 3050 4000 3350
Text Label 3500 3250 0    50   ~ 0
D0_20k
Wire Wire Line
	2900 2350 2900 2650
Wire Wire Line
	4000 2450 4000 2750
Wire Wire Line
	3600 2550 3600 2350
Connection ~ 2900 2650
Wire Wire Line
	2900 2650 3100 2650
Wire Wire Line
	3000 2450 3000 2550
Wire Wire Line
	3000 2550 3100 2550
Wire Wire Line
	3000 2450 4000 2450
Connection ~ 3600 2350
Wire Wire Line
	3600 2350 4100 2350
Wire Wire Line
	2900 2350 3600 2350
Wire Wire Line
	3600 2550 3500 2550
Text Label 4100 2450 0    50   ~ 0
DAC_1xLP
Wire Wire Line
	4100 2450 4000 2450
Connection ~ 4000 2450
Text Label 2300 4500 1    50   ~ 0
DAC_OUT
Wire Wire Line
	3100 4500 3000 4500
Text Notes 2450 4450 0    50   ~ 0
connected\nvia 10k\nresistor\nabove
Wire Notes Line
	2400 4500 2900 4500
$EndSCHEMATC
